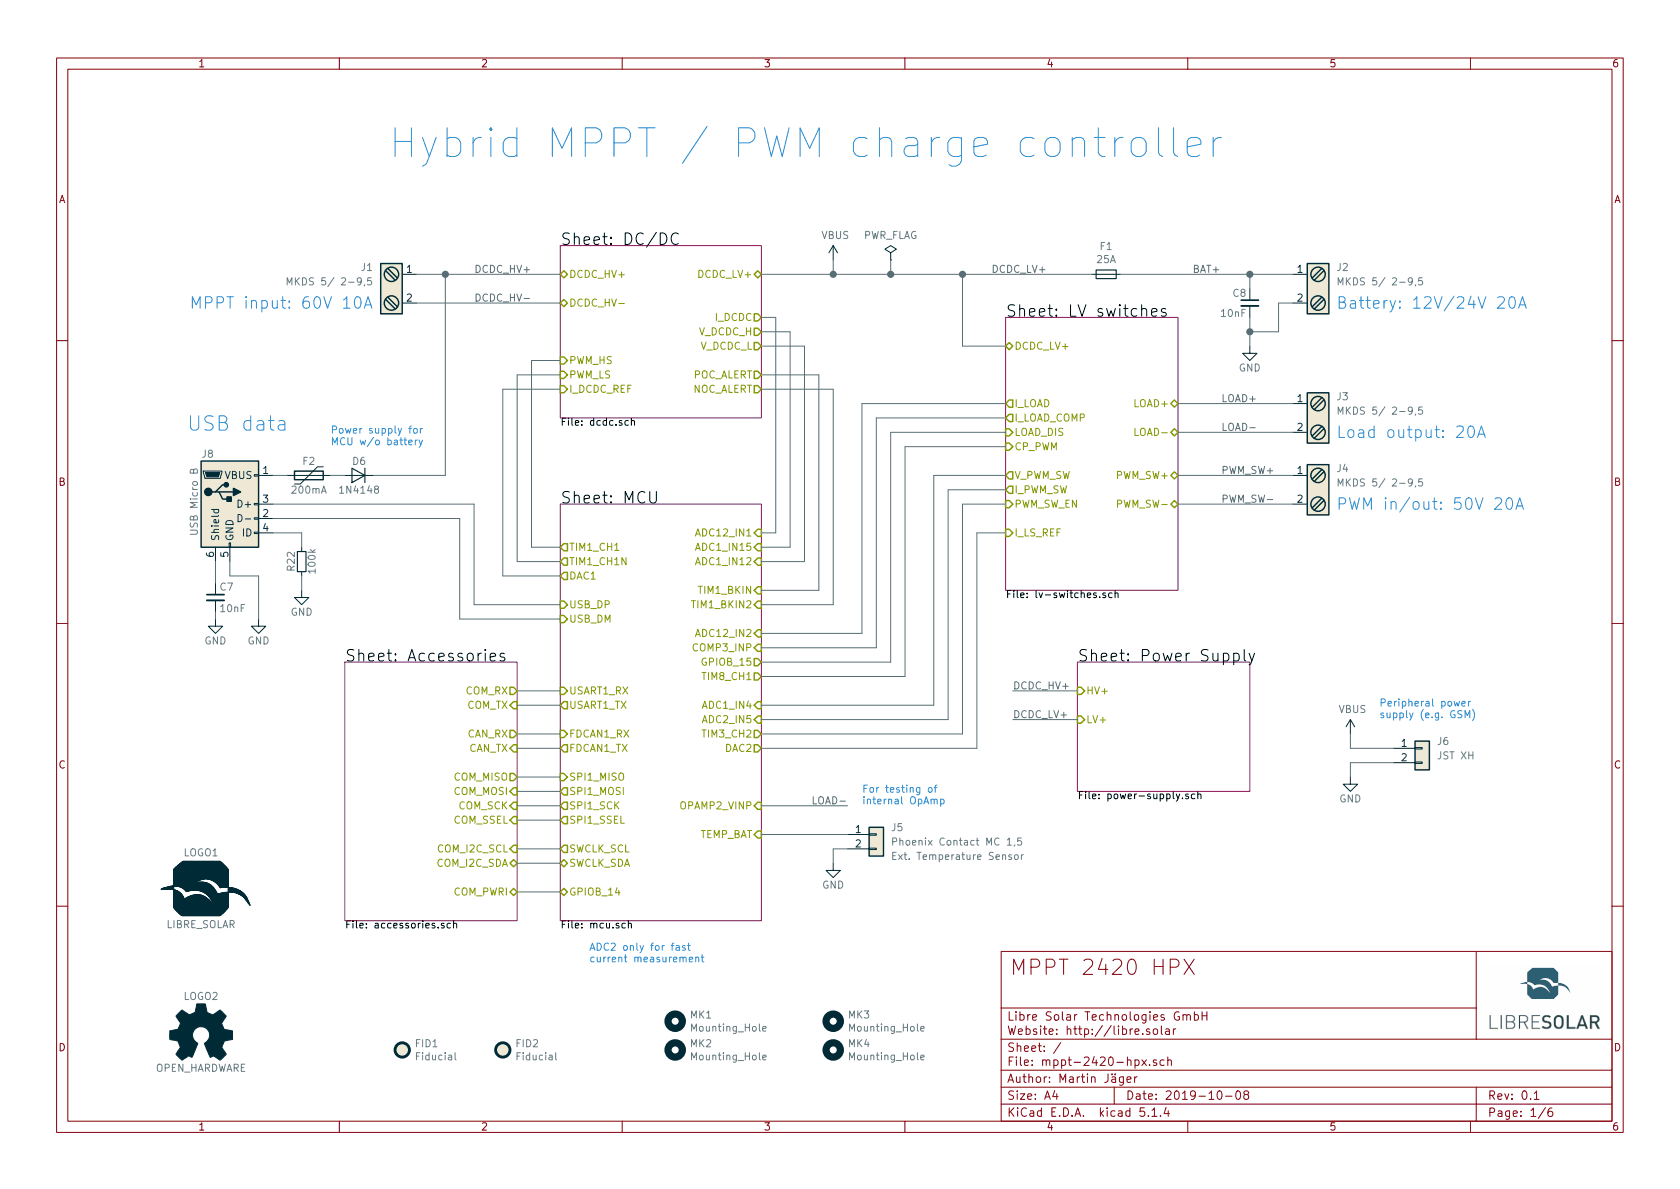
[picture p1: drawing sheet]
EESchema Schematic File Version 4
LIBS:mppt-2420-hpx-cache
EELAYER 30 0
EELAYER END
$Descr A4 11693 8268
encoding utf-8
Sheet 1 6
Title "MPPT 2420 HPX"
Date "2019-10-08"
Rev "0.1"
Comp "Libre Solar Technologies GmbH"
Comment1 "Author: Martin Jäger"
Comment2 "Website: http://libre.solar"
Comment3 ""
Comment4 ""
$EndDescr
$Sheet
S 3900 1700 1400 1200
U 58A68DC9
F0 "DC/DC" 80
F1 "dcdc.sch" 50
F2 "V_DCDC_H" O R 5300 2300 50 
F3 "V_DCDC_L" O R 5300 2400 50 
F4 "POC_ALERT" O R 5300 2600 50 
F5 "NOC_ALERT" O R 5300 2700 50 
F6 "I_DCDC" O R 5300 2200 50 
F7 "PWM_HS" I L 3900 2500 50 
F8 "PWM_LS" I L 3900 2600 50 
F9 "DCDC_HV+" B L 3900 1900 50 
F10 "DCDC_HV-" B L 3900 2100 50 
F11 "DCDC_LV+" B R 5300 1900 50 
F12 "I_DCDC_REF" I L 3900 2700 50 
$EndSheet
$Sheet
S 7500 4600 1200 900 
U 58C18D5C
F0 "Power Supply" 80
F1 "power-supply.sch" 50
F2 "LV+" I L 7500 5000 50 
F3 "HV+" I L 7500 4800 50 
$EndSheet
Text Notes 2700 1100 0    200  ~ 0
Hybrid MPPT / PWM charge controller
$Comp
L Graphic:Logo_Open_Hardware_Small LOGO2
U 1 1
P 1400 7200
F 0 "LOGO2" H 1400 7475 50  0000 C CNN
F 1 "OPEN_HARDWARE" H 1400 6975 50  0000 C CNN
F 2 "Symbol:OSHW-Logo_5.7x6mm_SilkScreen" H 1400 7200 60  0001 C CNN
F 3 "" H 1400 7200 60  0001 C CNN
	1    1400 7200
	1    0    0    -1  
$EndComp
$Comp
L Project:LibreSolar_Logo LOGO1
U 1 1
P 1400 6200
F 0 "LOGO1" H 1400 6475 50  0000 C CNN
F 1 "LIBRE_SOLAR" H 1400 5975 50  0000 C CNN
F 2 "LibreSolar:LIBRESOLAR_LOGO" H 1420 6190 60  0001 C CNN
F 3 "" H 1420 6190 60  0001 C CNN
	1    1400 6200
	1    0    0    -1  
$EndComp
$Comp
L Mechanical:MountingHole MK1
U 1 1
P 4700 7100
F 0 "MK1" H 4800 7146 50  0000 L CNN
F 1 "Mounting_Hole" H 4800 7055 50  0000 L CNN
F 2 "MountingHole:MountingHole_3.2mm_M3" H 4700 7100 50  0001 C CNN
F 3 "" H 4700 7100 50  0001 C CNN
	1    4700 7100
	1    0    0    -1  
$EndComp
$Comp
L Mechanical:MountingHole MK2
U 1 1
P 4700 7300
F 0 "MK2" H 4800 7346 50  0000 L CNN
F 1 "Mounting_Hole" H 4800 7255 50  0000 L CNN
F 2 "MountingHole:MountingHole_3.2mm_M3" H 4700 7300 50  0001 C CNN
F 3 "" H 4700 7300 50  0001 C CNN
	1    4700 7300
	1    0    0    -1  
$EndComp
$Comp
L Mechanical:MountingHole MK3
U 1 1
P 5800 7100
F 0 "MK3" H 5900 7146 50  0000 L CNN
F 1 "Mounting_Hole" H 5900 7055 50  0000 L CNN
F 2 "MountingHole:MountingHole_3.2mm_M3" H 5800 7100 50  0001 C CNN
F 3 "" H 5800 7100 50  0001 C CNN
	1    5800 7100
	1    0    0    -1  
$EndComp
$Sheet
S 7000 2200 1200 1900
U 5C5B93EE
F0 "LV switches" 80
F1 "lv-switches.sch" 50
F2 "LOAD-" B R 8200 3000 50 
F3 "LOAD+" B R 8200 2800 50 
F4 "LOAD_DIS" I L 7000 3000 50 
F5 "CP_PWM" I L 7000 3100 50 
F6 "I_PWM_SW" O L 7000 3400 50 
F7 "I_LOAD" O L 7000 2800 50 
F8 "I_LOAD_COMP" O L 7000 2900 50 
F9 "I_LS_REF" I L 7000 3700 50 
F10 "PWM_SW+" B R 8200 3300 50 
F11 "PWM_SW_EN" I L 7000 3500 50 
F12 "V_PWM_SW" O L 7000 3300 50 
F13 "PWM_SW-" B R 8200 3500 50 
F14 "DCDC_LV+" B L 7000 2400 50 
$EndSheet
$Comp
L Project:Screw_Terminal_1x02 J?
U 1 1
P 2700 2000
AR Path="/5C45ED62/5CC2E802" Ref="J?"  Part="1" 
AR Path="/5C5B9319/5CC2E802" Ref="J?"  Part="1" 
AR Path="/5CC2E802" Ref="J1"  Part="1" 
F 0 "J1" H 2600 2150 50  0000 R CNN
F 1 "MKDS 5/ 2-9,5" H 2600 2050 50  0000 R CNN
F 2 "LibreSolar:Phoenix_Contact_MKDS_5-2-9,5" H 2700 1775 50  0001 C CNN
F 3 "" H 2675 2000 50  0001 C CNN
	1    2700 2000
	1    0    0    -1  
$EndComp
Text Label 3300 2100 0    50   ~ 0
DCDC_HV-
Text Label 3300 1900 0    50   ~ 0
DCDC_HV+
$Comp
L Project:Screw_Terminal_1x02 J?
U 1 1
P 9200 2000
AR Path="/5C45ED62/5CE7E6AC" Ref="J?"  Part="1" 
AR Path="/5C5B9319/5CE7E6AC" Ref="J?"  Part="1" 
AR Path="/5C5B93EE/5CE7E6AC" Ref="J?"  Part="1" 
AR Path="/5CE7E6AC" Ref="J2"  Part="1" 
F 0 "J2" H 9100 2150 50  0000 R CNN
F 1 "MKDS 5/ 2-9,5" H 9100 2050 50  0000 R CNN
F 2 "LibreSolar:Phoenix_Contact_MKDS_5-2-9,5" H 9200 1775 50  0001 C CNN
F 3 "" H 9175 2000 50  0001 C CNN
	1    9200 2000
	-1   0    0    -1  
$EndComp
$Comp
L Project:Screw_Terminal_1x02 J?
U 1 1
P 9200 2900
AR Path="/5C45ED62/5CE7E6B2" Ref="J?"  Part="1" 
AR Path="/5C5B9319/5CE7E6B2" Ref="J?"  Part="1" 
AR Path="/5C5B93EE/5CE7E6B2" Ref="J?"  Part="1" 
AR Path="/5CE7E6B2" Ref="J3"  Part="1" 
F 0 "J3" H 9100 3050 50  0000 R CNN
F 1 "MKDS 5/ 2-9,5" H 9100 2950 50  0000 R CNN
F 2 "LibreSolar:Phoenix_Contact_MKDS_5-2-9,5" H 9200 2675 50  0001 C CNN
F 3 "" H 9175 2900 50  0001 C CNN
	1    9200 2900
	-1   0    0    -1  
$EndComp
$Comp
L Project:Screw_Terminal_1x02 J?
U 1 1
P 9200 3400
AR Path="/5C45ED62/5DE1EEC7" Ref="J?"  Part="1" 
AR Path="/5C5B9319/5DE1EEC7" Ref="J?"  Part="1" 
AR Path="/5C5B93EE/5DE1EEC7" Ref="J?"  Part="1" 
AR Path="/5DE1EEC7" Ref="J4"  Part="1" 
F 0 "J4" H 9100 3550 50  0000 R CNN
F 1 "MKDS 5/ 2-9,5" H 9100 3450 50  0000 R CNN
F 2 "LibreSolar:Phoenix_Contact_MKDS_5-2-9,5" H 9200 3175 50  0001 C CNN
F 3 "" H 9175 3400 50  0001 C CNN
	1    9200 3400
	-1   0    0    -1  
$EndComp
$Comp
L power:GND #PWR?
U 1 1
P 9400 5400
AR Path="/5D78A622/5D93787E" Ref="#PWR?"  Part="1" 
AR Path="/5D93787E" Ref="#PWR05"  Part="1" 
F 0 "#PWR05" H 9400 5150 50  0001 C CNN
F 1 "GND" H 9400 5250 50  0000 C CNN
F 2 "" H 9400 5400 50  0000 C CNN
F 3 "" H 9400 5400 50  0000 C CNN
	1    9400 5400
	-1   0    0    -1  
$EndComp
Wire Wire Line
	9700 5200 9400 5200
Wire Wire Line
	9700 5300 9400 5300
Wire Wire Line
	9400 5300 9400 5400
$Comp
L Project:C C?
U 1 1
P 8700 2100
AR Path="/58A68DC9/5DADB2C3" Ref="C?"  Part="1" 
AR Path="/5C45ED62/5DADB2C3" Ref="C?"  Part="1" 
AR Path="/5C5B9319/5DADB2C3" Ref="C?"  Part="1" 
AR Path="/5C5B93EE/5DADB2C3" Ref="C?"  Part="1" 
AR Path="/5DADB2C3" Ref="C8"  Part="1" 
F 0 "C8" H 8720 2170 50  0000 L CNN
F 1 "10nF" H 8720 2030 50  0000 L CNN
F 2 "LibreSolar:C_0603_1608" H 8700 2100 50  0001 C CNN
F 3 "" H 8700 2100 50  0000 C CNN
F 4 "Murata" H 6600 350 50  0001 C CNN "Manufacturer"
F 5 "GCM188R72A103KA37D" H 6600 350 50  0001 C CNN "PartNumber"
F 6 "100V, X7R" H 6100 0   60  0001 C CNN "Remarks"
	1    8700 2100
	-1   0    0    -1  
$EndComp
Wire Wire Line
	8700 2200 8700 2300
Wire Wire Line
	8700 2000 8700 1900
Connection ~ 8700 1900
Wire Wire Line
	9000 1900 8700 1900
$Comp
L LibreSolar:Fuse F?
U 1 1
P 7700 1900
AR Path="/5C5B93EE/5DADB2CD" Ref="F?"  Part="1" 
AR Path="/5DADB2CD" Ref="F1"  Part="1" 
F 0 "F1" H 7700 2096 50  0000 C CNN
F 1 "25A" H 7700 2005 50  0000 C CNN
F 2 "LibreSolar:Keystone-Fuse-3557-2" H 7700 1900 50  0001 C CNN
F 3 "" H 7700 1900 50  0000 C CNN
	1    7700 1900
	1    0    0    -1  
$EndComp
Wire Wire Line
	7800 1900 8700 1900
Wire Wire Line
	5300 1900 5800 1900
$Comp
L power:GND #PWR?
U 1 1
P 8700 2400
AR Path="/5D78A622/5DADB538" Ref="#PWR?"  Part="1" 
AR Path="/5DADB538" Ref="#PWR04"  Part="1" 
F 0 "#PWR04" H 8700 2150 50  0001 C CNN
F 1 "GND" H 8700 2250 50  0000 C CNN
F 2 "" H 8700 2400 50  0000 C CNN
F 3 "" H 8700 2400 50  0000 C CNN
	1    8700 2400
	1    0    0    -1  
$EndComp
Wire Wire Line
	9000 2100 8900 2100
Wire Wire Line
	8900 2100 8900 2300
Wire Wire Line
	8900 2300 8700 2300
Connection ~ 8700 2300
Wire Wire Line
	8700 2300 8700 2400
Wire Wire Line
	6700 1900 6700 2400
Wire Wire Line
	6700 2400 7000 2400
Connection ~ 6700 1900
Wire Wire Line
	6700 1900 7600 1900
Text Label 8300 1900 0    50   ~ 0
BAT+
$Comp
L Mechanical:MountingHole MK4
U 1 1
P 5800 7300
F 0 "MK4" H 5900 7346 50  0000 L CNN
F 1 "Mounting_Hole" H 5900 7255 50  0000 L CNN
F 2 "MountingHole:MountingHole_3.2mm_M3" H 5800 7300 50  0001 C CNN
F 3 "" H 5800 7300 50  0001 C CNN
	1    5800 7300
	1    0    0    -1  
$EndComp
$Comp
L Connector:USB_B_Micro P?
U 1 1
P 1600 3500
AR Path="/58BE3089/5DAEEF24" Ref="P?"  Part="1" 
AR Path="/58A68DCB/5DAEEF24" Ref="P?"  Part="1" 
AR Path="/5DAEEF24" Ref="J8"  Part="1" 
F 0 "J8" H 1400 3850 50  0000 L CNN
F 1 "USB Micro B" V 1350 3275 50  0000 L CNN
F 2 "LibreSolar:USB_Micro-B_10103594-0001LF" H 1750 3450 50  0001 C CNN
F 3 "" H 1750 3450 50  0001 C CNN
F 4 "FCI" H -400 1200 60  0001 C CNN "Manufacturer"
F 5 "10103594-0001LF" H -400 1200 60  0001 C CNN "PartNumber"
F 6 "Mouser" H 1600 3500 60  0001 C CNN "Supplier"
	1    1600 3500
	1    0    0    -1  
$EndComp
$Comp
L Project:C C?
U 1 1
P 1500 4150
AR Path="/58BE3089/5DAEEF2C" Ref="C?"  Part="1" 
AR Path="/58A68DCB/5DAEEF2C" Ref="C?"  Part="1" 
AR Path="/5DAEEF2C" Ref="C7"  Part="1" 
F 0 "C7" H 1525 4225 50  0000 L CNN
F 1 "10nF" H 1525 4075 50  0000 L CNN
F 2 "LibreSolar:C_0603_1608" H 1500 3950 50  0001 C CNN
F 3 "" H 1525 4225 50  0000 C CNN
F 4 "Murata" H -1600 1050 50  0001 C CNN "Manufacturer"
	1    1500 4150
	1    0    0    -1  
$EndComp
$Comp
L power:GND #PWR?
U 1 1
P 1500 4300
AR Path="/58BE3089/5DAEEF32" Ref="#PWR?"  Part="1" 
AR Path="/58A68DCB/5DAEEF32" Ref="#PWR?"  Part="1" 
AR Path="/5DAEEF32" Ref="#PWR06"  Part="1" 
F 0 "#PWR06" H 1500 4050 50  0001 C CNN
F 1 "GND" H 1500 4150 50  0000 C CNN
F 2 "" H 1500 4300 50  0000 C CNN
F 3 "" H 1500 4300 50  0000 C CNN
	1    1500 4300
	-1   0    0    -1  
$EndComp
$Comp
L power:GND #PWR?
U 1 1
P 2100 4100
AR Path="/58BE3089/5DAEEF38" Ref="#PWR?"  Part="1" 
AR Path="/58A68DCB/5DAEEF38" Ref="#PWR?"  Part="1" 
AR Path="/5DAEEF38" Ref="#PWR08"  Part="1" 
F 0 "#PWR08" H 2100 3850 50  0001 C CNN
F 1 "GND" H 2100 3950 50  0000 C CNN
F 2 "" H 2100 4100 50  0000 C CNN
F 3 "" H 2100 4100 50  0000 C CNN
	1    2100 4100
	-1   0    0    -1  
$EndComp
$Comp
L Project:R R?
U 1 1
P 2100 3900
AR Path="/58BE3089/5DAEEF40" Ref="R?"  Part="1" 
AR Path="/58A68DCB/5DAEEF40" Ref="R?"  Part="1" 
AR Path="/5DAEEF40" Ref="R22"  Part="1" 
F 0 "R22" V 2170 3900 50  0000 C CNN
F 1 "100k" V 2025 3900 50  0000 C CNN
F 2 "LibreSolar:R_0603_1608" H 2100 3900 50  0001 C CNN
F 3 "" H 2100 3900 50  0000 C CNN
F 4 "Yageo" H -1800 750 50  0001 C CNN "Manufacturer"
F 5 "RC0603FR-07100KL" H -1800 750 50  0001 C CNN "PartNumber"
	1    2100 3900
	-1   0    0    -1  
$EndComp
Text Notes 1300 3000 0    100  ~ 0
USB data
Wire Wire Line
	1900 3700 2100 3700
Wire Wire Line
	2100 3700 2100 3800
Wire Wire Line
	2100 4000 2100 4100
Wire Wire Line
	1500 3900 1500 4050
Wire Wire Line
	1500 4250 1500 4300
$Comp
L power:GND #PWR?
U 1 1
P 1800 4300
AR Path="/58BE3089/5DAEEF66" Ref="#PWR?"  Part="1" 
AR Path="/58A68DCB/5DAEEF66" Ref="#PWR?"  Part="1" 
AR Path="/5DAEEF66" Ref="#PWR07"  Part="1" 
F 0 "#PWR07" H 1800 4050 50  0001 C CNN
F 1 "GND" H 1800 4150 50  0000 C CNN
F 2 "" H 1800 4300 50  0000 C CNN
F 3 "" H 1800 4300 50  0000 C CNN
	1    1800 4300
	-1   0    0    -1  
$EndComp
Wire Wire Line
	1600 3900 1600 4000
Wire Wire Line
	1600 4000 1800 4000
Wire Wire Line
	1800 4000 1800 4300
Wire Wire Line
	8200 2800 9000 2800
Wire Wire Line
	8200 3000 9000 3000
Wire Wire Line
	8200 3300 9000 3300
Wire Wire Line
	8200 3500 9000 3500
Text Label 6900 1900 0    50   ~ 0
DCDC_LV+
Wire Wire Line
	2900 1900 3100 1900
Wire Wire Line
	2900 2100 3900 2100
Text Label 8500 3300 0    50   ~ 0
PWM_SW+
Text Label 8500 3500 0    50   ~ 0
PWM_SW-
Text Label 8500 2800 0    50   ~ 0
LOAD+
Text Label 8500 3000 0    50   ~ 0
LOAD-
Wire Wire Line
	3900 3800 3700 3800
Wire Wire Line
	3700 3800 3700 2500
Wire Wire Line
	3700 2500 3900 2500
Wire Wire Line
	3900 2600 3600 2600
Wire Wire Line
	3600 2600 3600 3900
Wire Wire Line
	3600 3900 3900 3900
Wire Wire Line
	3900 2700 3500 2700
Wire Wire Line
	3500 2700 3500 4000
Wire Wire Line
	3500 4000 3900 4000
Wire Wire Line
	5300 2200 5400 2200
Wire Wire Line
	5400 2200 5400 3700
Wire Wire Line
	5400 3700 5300 3700
Wire Wire Line
	5300 2600 5700 2600
Wire Wire Line
	5700 2600 5700 4100
Wire Wire Line
	5700 4100 5300 4100
Wire Wire Line
	5300 4200 5800 4200
Wire Wire Line
	5800 4200 5800 2700
Wire Wire Line
	5800 2700 5300 2700
Wire Wire Line
	5300 2300 5500 2300
Wire Wire Line
	5500 2300 5500 3800
Wire Wire Line
	5500 3800 5300 3800
Wire Wire Line
	5300 3900 5600 3900
Wire Wire Line
	5600 3900 5600 2400
Wire Wire Line
	5600 2400 5300 2400
Wire Wire Line
	5300 5100 6700 5100
Wire Wire Line
	7000 3500 6700 3500
Wire Wire Line
	6700 3500 6700 5100
Wire Wire Line
	7000 3700 6800 3700
Wire Wire Line
	6800 3700 6800 5200
Wire Wire Line
	5300 5200 6800 5200
Wire Wire Line
	7000 2800 6000 2800
Wire Wire Line
	6000 2800 6000 4400
Wire Wire Line
	6000 4400 5300 4400
Wire Wire Line
	7000 3400 6600 3400
Wire Wire Line
	6600 3400 6600 5000
Wire Wire Line
	6600 5000 5300 5000
Wire Wire Line
	5300 4900 6500 4900
Wire Wire Line
	6500 4900 6500 3300
Wire Wire Line
	6500 3300 7000 3300
$Comp
L Connector_Generic:Conn_01x02 J5
U 1 1
P 6100 5800
F 0 "J5" H 6200 5850 50  0000 L CNN
F 1 "Phoenix Contact MC 1,5" H 6200 5750 50  0000 L CNN
F 2 "LibreSolar:Phoenix_Contact_MC_1,5_2-G-3,81" H 6100 5800 50  0001 C CNN
F 3 "~" H 6100 5800 50  0001 C CNN
F 4 "Ext. Temperature Sensor" H 6200 5650 50  0000 L CNN "Remarks"
	1    6100 5800
	1    0    0    -1  
$EndComp
$Comp
L Device:Polyfuse F?
U 1 1
P 2150 3300
AR Path="/58BE3089/5DAEEF58" Ref="F?"  Part="1" 
AR Path="/58A68DCB/5DAEEF58" Ref="F?"  Part="1" 
AR Path="/5DAEEF58" Ref="F2"  Part="1" 
F 0 "F2" V 2050 3300 50  0000 C CNN
F 1 "200mA" V 2250 3300 50  0000 C CNN
F 2 "LibreSolar:R_1206_3216" H 2200 3100 50  0001 L CNN
F 3 "" H 2150 3300 50  0001 C CNN
F 4 "Bel" H -450 1400 60  0001 C CNN "Manufacturer"
F 5 "0ZCJ0020FF2E" H -450 1400 60  0001 C CNN "PartNumber"
	1    2150 3300
	0    1    1    0   
$EndComp
$Comp
L Project:D D?
U 1 1
P 2500 3300
AR Path="/58A68DC9/5E06D1D8" Ref="D?"  Part="1" 
AR Path="/5E06D1D8" Ref="D6"  Part="1" 
F 0 "D6" H 2500 3400 50  0000 C CNN
F 1 "1N4148" H 2500 3200 50  0000 C CNN
F 2 "LibreSolar:D_SOD-123" V 2500 3300 50  0001 C CNN
F 3 "" V 2500 3300 50  0000 C CNN
F 4 "Diodes Inc." H -1550 500 50  0001 C CNN "Manufacturer"
F 5 "1N4148W-7-F" H -1550 500 50  0001 C CNN "PartNumber"
	1    2500 3300
	-1   0    0    -1  
$EndComp
Wire Wire Line
	3100 3300 3100 1900
Wire Wire Line
	2600 3300 3100 3300
Connection ~ 3100 1900
Wire Wire Line
	3100 1900 3900 1900
Wire Wire Line
	1900 3300 2000 3300
Wire Wire Line
	2300 3300 2400 3300
Text Notes 2300 3100 0    50   ~ 0
Power supply for\nMCU w/o battery
Wire Wire Line
	7500 4800 7050 4800
Text Label 7050 4800 0    50   ~ 0
DCDC_HV+
Wire Wire Line
	3300 3500 3300 4200
Wire Wire Line
	1900 3500 3300 3500
Wire Wire Line
	3200 4300 3200 3600
Wire Wire Line
	1900 3600 3200 3600
Wire Wire Line
	3200 4300 3900 4300
Wire Wire Line
	3300 4200 3900 4200
$Comp
L power:GND #PWR?
U 1 1
P 5800 6000
AR Path="/5D78A622/5E0C6CD8" Ref="#PWR?"  Part="1" 
AR Path="/5E0C6CD8" Ref="#PWR0106"  Part="1" 
F 0 "#PWR0106" H 5800 5750 50  0001 C CNN
F 1 "GND" H 5800 5850 50  0000 C CNN
F 2 "" H 5800 6000 50  0000 C CNN
F 3 "" H 5800 6000 50  0000 C CNN
	1    5800 6000
	-1   0    0    -1  
$EndComp
Wire Wire Line
	5900 5900 5800 5900
Wire Wire Line
	5800 5900 5800 6000
Wire Wire Line
	5300 5800 5900 5800
Text Notes 9600 5000 0    50   ~ 0
Peripheral power\nsupply (e.g. GSM)
Wire Wire Line
	5300 5600 5900 5600
Text Label 5900 5600 2    50   ~ 0
LOAD-
Text Notes 6000 5600 0    50   ~ 0
For testing of \ninternal OpAmp
Wire Wire Line
	7000 2900 6100 2900
Wire Wire Line
	6100 2900 6100 4500
Wire Wire Line
	6100 4500 5300 4500
Wire Wire Line
	7000 3100 6300 3100
Wire Wire Line
	6300 3100 6300 4700
Wire Wire Line
	6300 4700 5300 4700
Wire Wire Line
	7000 3000 6200 3000
Wire Wire Line
	6200 3000 6200 4600
Wire Wire Line
	6200 4600 5300 4600
Text Notes 2600 2150 2    80   ~ 0
MPPT input: 60V 10A
Text Notes 9300 2150 0    80   ~ 0
Battery: 12V/24V 20A
Text Notes 9300 3050 0    80   ~ 0
Load output: 20A
Text Notes 9300 3550 0    80   ~ 0
PWM in/out: 50V 20A
$Comp
L Mechanical:Fiducial FID1
U 1 1
P 2800 7300
F 0 "FID1" H 2885 7346 50  0000 L CNN
F 1 "Fiducial" H 2885 7255 50  0000 L CNN
F 2 "LibreSolar:Fiducial_0.7mm" H 2800 7300 50  0001 C CNN
F 3 "~" H 2800 7300 50  0001 C CNN
	1    2800 7300
	1    0    0    -1  
$EndComp
$Comp
L Mechanical:Fiducial FID2
U 1 1
P 3500 7300
F 0 "FID2" H 3585 7346 50  0000 L CNN
F 1 "Fiducial" H 3585 7255 50  0000 L CNN
F 2 "LibreSolar:Fiducial_0.7mm" H 3500 7300 50  0001 C CNN
F 3 "~" H 3500 7300 50  0001 C CNN
	1    3500 7300
	1    0    0    -1  
$EndComp
Wire Wire Line
	7500 5000 7050 5000
Text Label 7050 5000 0    50   ~ 0
DCDC_LV+
$Sheet
S 2400 4600 1200 1800
U 5DFEE124
F0 "Accessories" 80
F1 "accessories.sch" 50
F2 "COM_RX" O R 3600 4800 50 
F3 "COM_TX" I R 3600 4900 50 
F4 "CAN_TX" I R 3600 5200 50 
F5 "CAN_RX" O R 3600 5100 50 
F6 "COM_MISO" O R 3600 5400 50 
F7 "COM_MOSI" I R 3600 5500 50 
F8 "COM_SCK" I R 3600 5600 50 
F9 "COM_SSEL" I R 3600 5700 50 
F10 "COM_PWRI" B R 3600 6200 50 
F11 "COM_I2C_SDA" B R 3600 6000 50 
F12 "COM_I2C_SCL" I R 3600 5900 50 
$EndSheet
$Sheet
S 3900 3500 1400 2900
U 58A68DCB
F0 "MCU" 80
F1 "mcu.sch" 50
F2 "TIM1_CH1" O L 3900 3800 50 
F3 "TIM1_CH1N" O L 3900 3900 50 
F4 "DAC1" O L 3900 4000 50 
F5 "DAC2" O R 5300 5200 50 
F6 "ADC1_IN4" I R 5300 4900 50 
F7 "ADC2_IN5" I R 5300 5000 50 
F8 "TIM1_BKIN2" I R 5300 4200 50 
F9 "OPAMP2_VINP" I R 5300 5600 50 
F10 "TIM1_BKIN" I R 5300 4100 50 
F11 "ADC1_IN15" I R 5300 3800 50 
F12 "ADC1_IN12" I R 5300 3900 50 
F13 "USB_DM" I L 3900 4300 50 
F14 "USB_DP" I L 3900 4200 50 
F15 "TEMP_BAT" I R 5300 5800 50 
F16 "COMP3_INP" I R 5300 4500 50 
F17 "TIM8_CH1" O R 5300 4700 50 
F18 "GPIOB_15" O R 5300 4600 50 
F19 "GPIOB_14" B L 3900 6200 50 
F20 "TIM3_CH2" O R 5300 5100 50 
F21 "ADC12_IN1" I R 5300 3700 50 
F22 "ADC12_IN2" I R 5300 4400 50 
F23 "USART1_TX" O L 3900 4900 50 
F24 "USART1_RX" I L 3900 4800 50 
F25 "FDCAN1_RX" I L 3900 5100 50 
F26 "FDCAN1_TX" O L 3900 5200 50 
F27 "SWCLK_SDA" B L 3900 6000 50 
F28 "SWCLK_SCL" O L 3900 5900 50 
F29 "SPI1_SCK" O L 3900 5600 50 
F30 "SPI1_MOSI" O L 3900 5500 50 
F31 "SPI1_MISO" I L 3900 5400 50 
F32 "SPI1_SSEL" O L 3900 5700 50 
$EndSheet
Wire Wire Line
	5800 1900 5800 1800
Connection ~ 5800 1900
Wire Wire Line
	5800 1900 6200 1900
Text Notes 4100 6700 0    50   ~ 0
ADC2 only for fast\ncurrent measurement
$Comp
L Connector_Generic:Conn_01x02 J6
U 1 1
P 9900 5200
F 0 "J6" H 10000 5250 50  0000 L CNN
F 1 "JST XH" H 10000 5150 50  0000 L CNN
F 2 "Connector_JST:JST_XH_B2B-XH-A_1x02_P2.50mm_Vertical" H 9900 5200 50  0001 C CNN
F 3 "~" H 9900 5200 50  0001 C CNN
F 4 "JST" H 9900 5200 50  0001 C CNN "Manufacturer"
F 5 "B2B-XH-A(LF)(SN)" H 9900 5200 50  0001 C CNN "PartNumber"
	1    9900 5200
	1    0    0    -1  
$EndComp
Wire Wire Line
	9400 5200 9400 5100
Wire Wire Line
	3600 4800 3900 4800
Wire Wire Line
	3900 4900 3600 4900
Wire Wire Line
	3600 5100 3900 5100
Wire Wire Line
	3900 5200 3600 5200
Wire Wire Line
	3600 5400 3900 5400
Wire Wire Line
	3900 5500 3600 5500
Wire Wire Line
	3600 5600 3900 5600
Wire Wire Line
	3900 5700 3600 5700
Wire Wire Line
	3600 5900 3900 5900
Wire Wire Line
	3900 6000 3600 6000
Wire Wire Line
	3600 6200 3900 6200
$Comp
L power:VBUS #PWR0116
U 1 1
P 5800 1800
F 0 "#PWR0116" H 5800 1650 50  0001 C CNN
F 1 "VBUS" H 5815 1973 50  0000 C CNN
F 2 "" H 5800 1800 50  0001 C CNN
F 3 "" H 5800 1800 50  0001 C CNN
	1    5800 1800
	1    0    0    -1  
$EndComp
$Comp
L power:VBUS #PWR0117
U 1 1
P 9400 5100
F 0 "#PWR0117" H 9400 4950 50  0001 C CNN
F 1 "VBUS" H 9415 5273 50  0000 C CNN
F 2 "" H 9400 5100 50  0001 C CNN
F 3 "" H 9400 5100 50  0001 C CNN
	1    9400 5100
	1    0    0    -1  
$EndComp
$Comp
L power:PWR_FLAG #FLG0102
U 1 1
P 6200 1800
F 0 "#FLG0102" H 6200 1875 50  0001 C CNN
F 1 "PWR_FLAG" H 6200 1973 50  0000 C CNN
F 2 "" H 6200 1800 50  0001 C CNN
F 3 "~" H 6200 1800 50  0001 C CNN
	1    6200 1800
	1    0    0    -1  
$EndComp
Wire Wire Line
	6200 1900 6200 1800
Connection ~ 6200 1900
Wire Wire Line
	6200 1900 6700 1900
$EndSCHEMATC
